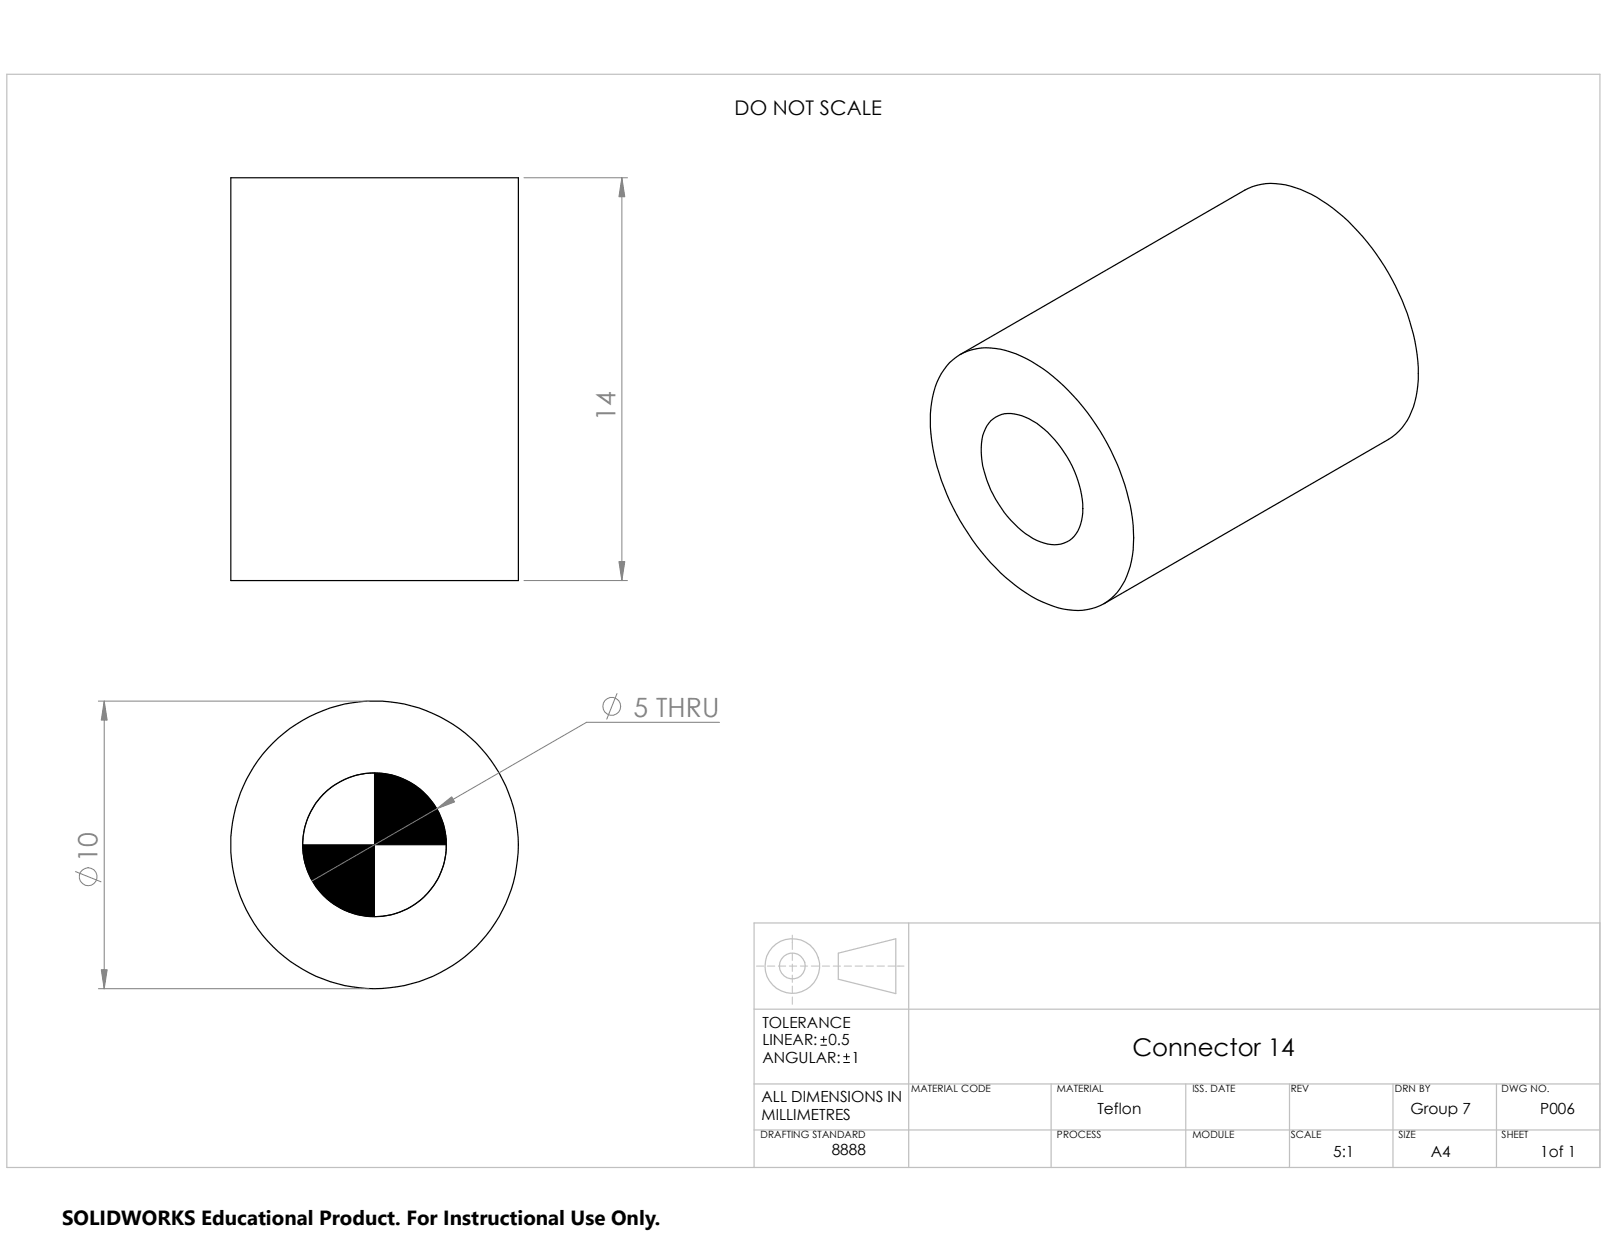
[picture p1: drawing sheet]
<svg xmlns="http://www.w3.org/2000/svg" width="279mm" height="216mm" viewBox="0 0 279 216" stroke-linecap="round" stroke-linejoin="round" font-family="sans-serif">
<g fill="none" stroke="#c0c0c0" stroke-width=".17">
<path d="M131.5 167.9h1.3M133.4 167.9h1.3M135.3 167.9h1.3M137.2 167.9h1.3M137.8 162.6v2.5M137.8 165.7v1.3M137.8 167.6v1.3M137.8 169.5v1.3M137.8 171.4v1.3M137.8 173.3v1.3M139.1 167.9h1.3M141.1 167.9h1.2"/>
<path d="M143 167.9h1.2M144.9 167.9h1.2M146.8 167.9h1.2M148.7 167.9h1.2M150.6 167.9h1.2M152.5 167.9h1.3M154.4 167.9h1.3M155.9 167.9h1.3M278.2 160.4v42.5h-147.1"/>
</g>
<g fill="none" stroke="#c0c0c0" stroke-width=".21">
<path d="M1.2 12.9h277v190h-277zM131.1 175.4h147.1M145.8 165.7l9.9-2.5v9.5l-9.9-2.5zM158 160.4v42.5M278.2 160.4h-147.1v42.5M131.1 196.4h147.1M131.1 188.4h147.1M182.8 188.4v14.5M206.2 188.4v14.5M224.2 188.4v14.5M242.2 188.4v14.5M260.2 188.4v14.5"/>
<circle cx="137.7" cy="167.9" r="4.7"/>
<circle cx="137.8" cy="167.9" r="2.25"/>
</g>
<g fill="none" stroke="#000" stroke-width=".21">
<path d="M40.1 30.9h50v70h-50zM165.1 63a9.7 9.7 0 0 1 9.7-2.1 26.9 26.9 0 0 1 12.7 8.8 40.7 40.7 0 0 1 9.5 21.6 17.5 17.5 0 0 1-1.8 10.3 8.9 8.9 0 0 1-9.4 4.4 21.2 21.2 0 0 1-11-5.6 40.7 40.7 0 0 1-13-25.1 16.5 16.5 0 0 1 2.3-11zM166.9 61.6l49.5-28.5a11 11 0 0 1 9.7-.2 31.9 31.9 0 0 1 13.9 12.4 36.8 36.8 0 0 1 6.6 20.7 13.2 13.2 0 0 1-3.9 9.5l-1.3 .9-49.5 28.5M172.3 73.2a4.9 4.9 0 0 1 5.3-.9 16.4 16.4 0 0 1 8.4 7.9 16.1 16.1 0 0 1 2 10.3 4.8 4.8 0 0 1-6.5 3.9 15.1 15.1 0 0 1-7.9-6.8 16.5 16.5 0 0 1-2.7-11.9l.7-1.7z"/>
<circle cx="65.1" cy="146.9" r="12.5"/>
<circle cx="65.1" cy="146.9" r="25"/>
</g>
<g fill="none" stroke="#808080" stroke-width=".17">
<path d="M91.1 30.9h18M108.1 30.9v70M91.1 100.9h18M17.1 121.9h47M18.1 121.9v50M107.3 120.6l-1.8 4.4M125.1 125.6h-23.1l-47.7 27.5M13.1 151.5l4.5 1.8M17.1 171.9h47"/>
<circle cx="106.4" cy="122.8" r="1.55"/>
<circle cx="15.3" cy="152.4" r="1.56"/>
</g>
<g fill="#808080" stroke="#808080" stroke-width=".17">
<path d="M107.6 97.6h1l-.5 3.3z"/>
<path d="M108.1 30.9l.5 3.3h-1z"/>
<path d="M17.6 168.6h1l-.5 3.3z"/>
<path d="M18.1 121.9l.5 3.3h-1z"/>
<path d="M75.9 140.6l2.6-2.1 .5 .9z"/>
</g>
<path d="M65.1 134.4a12.4 12.4 0 0 0-12.5 12.5M77.6 146.9a12.4 12.4 0 0 1-12.5 12.4M142.7 181.7h1M142.7 180.7h1M143.2 180.2v1M146.7 184.7h1M146.7 183.7h1M147.2 183.2v1" fill="none" stroke="#000" stroke-width=".17"/>
<g fill="#000" stroke="#000" stroke-width=".17">
<path d="M52.6 146.9h12.5v12.4a12.4 12.4 0 0 1-12.5-12.4z" fill-rule="evenodd"/>
<path d="M65.1 134.4a12.4 12.4 0 0 1 12.5 12.5h-12.5z" fill-rule="evenodd"/>
</g>
<path d="M10.8 209.2h104.1v6.7h-104.1z" fill="#fff"/>
<g font-size="4.6" fill="#808080">
<text x="107" y="73.1" transform="rotate(-90 107 73.1)">14</text>
<text x="110.2" y="124.6">5 THRU</text>
<text x="17" y="149.9" transform="rotate(-90 17 149.9)">10</text>
</g>
<text font-size="4.2" x="196.9" y="183.6">Connector 14</text>
<text font-size="3.6" x="10.8" y="213">SOLIDWORKS Educational Product. For Instructional Use Only.</text>
<text font-size="3.5" x="127.7" y="20">DO NOT SCALE</text>
<g font-size="2.7">
<text x="132.5" y="178.7">TOLERANCE</text>
<text x="132.5" y="181.7">LINEAR:</text>
<text x="132.5" y="184.7">ANGULAR:</text>
<text x="144" y="181.7">0.5</text>
<text x="148" y="184.7">1</text>
<text x="132.4" y="191.6">ALL DIMENSIONS IN</text>
<text x="132.4" y="194.6">MILLIMETRES</text>
<text x="190.8" y="193.7">Teflon</text>
<text x="245.2" y="193.7">Group 7</text>
<text x="267.8" y="193.7">P006</text>
<text x="144.6" y="200.8">8888</text>
<text x="231.8" y="201.2">5:1</text>
<text x="248.8" y="201.2">A4</text>
<text x="267.8" y="201.2">1of 1</text>
</g>
<g font-size="1.7">
<text x="158.4" y="189.9">MATERIAL CODE</text>
<text x="183.8" y="189.9">MATERIAL</text>
<text x="207.3" y="189.9">ISS. DATE</text>
<text x="224.4" y="189.9">REV</text>
<text x="242.5" y="189.9">DRN BY</text>
<text x="261.1" y="189.9">DWG NO.</text>
<text x="132.2" y="197.9">DRAFTING STANDARD</text>
<text x="183.8" y="197.7">PROCESS</text>
<text x="207.3" y="197.9">MODULE</text>
<text x="224.4" y="197.9">SCALE</text>
<text x="243.1" y="197.9">SIZE</text>
<text x="261.1" y="197.9">SHEET</text>
</g>
</svg>
